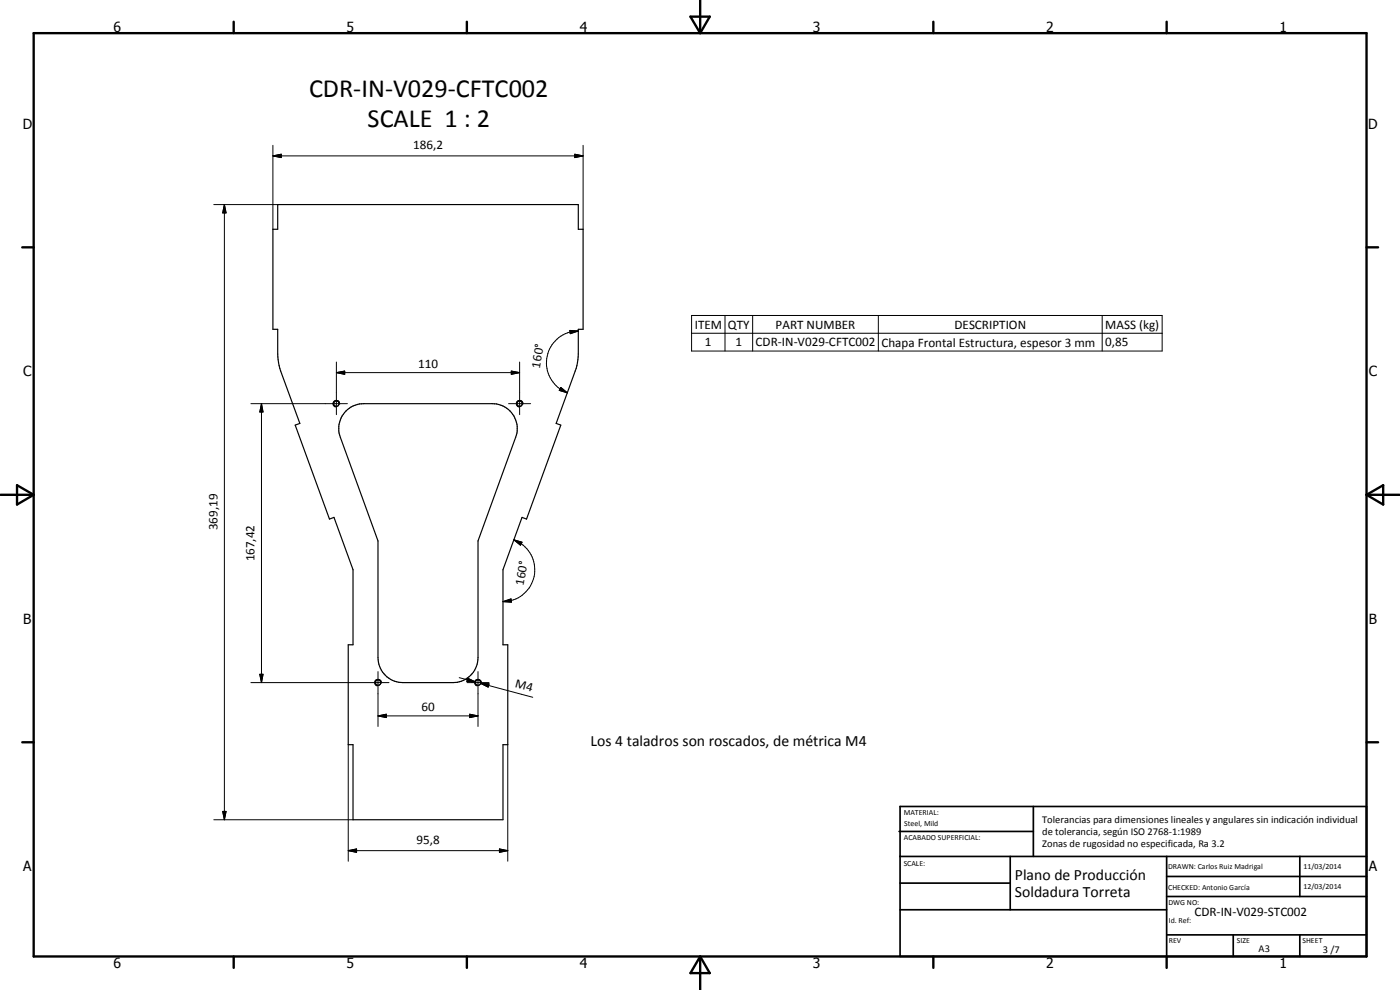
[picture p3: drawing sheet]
<svg xmlns="http://www.w3.org/2000/svg" width="420mm" height="297mm" viewBox="0 0 420 297" stroke-linecap="round" stroke-linejoin="round" font-family="sans-serif">
<g fill="none" stroke="#000" stroke-width=".35">
<path d="M83.3 61.4h90.3v7.4h1.4v30h-1.4v7.4l-.5 3.5-6.2 17.3 1.4 .6-10.3 28.1-1.3-.5-5.8 15.7v22.6h1.5v29.9h-1.5v22.6h-45v-22.6h-1.4v-29.9h1.4v-22.6l-5.7-15.7-1.3 .5-10.3-28.1 1.4-.6-6.2-17.3-.5-3.5v-7.4h-1.4v-30h1.4zM103.8 123.3a7.3 7.3 0 0 1 5.4-2.2h38.5a7.5 7.5 0 0 1 7.1 10.1l-11.3 31.1v35a7.5 7.5 0 0 1-7.5 7.5h-15.1a7.5 7.5 0 0 1-7.5-7.5v-35l-11.3-31.1a7.5 7.5 0 0 1 1.7-7.9z"/>
<circle cx="100.9" cy="121.1" r=".82"/>
<circle cx="155.9" cy="121.1" r=".81"/>
<circle cx="113.5" cy="204.8" r=".83"/>
<circle cx="143.5" cy="204.8" r=".81"/>
</g>
<g fill="none" stroke="#000" stroke-width=".3">
<path d="M81.9 46.8l2.5-.5v1zM81.9 46.8h93.1M81.9 43.6v25.2M172.5 46.3l2.5 .5-2.5 .5zM175 43.6v25.2M64.2 61.4h19.1M67.3 61.4l.5 2.5h-1zM67.3 61.4v184.6M171 99.1l2.6 .2-2.5 .8zM173.6 99.3a9.6 9.6 0 0 0-5.9 2 9.6 9.6 0 0 0 .4 15.4l2.2 1.2M207.5 94.7h141.3v10.6h-141.3zM207.5 100h141.3"/>
<path d="M217.6 94.7v10.6M225.9 94.7v10.6M263.6 94.7v10.6M330.8 94.7v10.6M101 111.8l2.5-.5v1zM101 111.8h54.9M101 108.6v15.8M153.4 111.3l2.5 .5-2.5 .5zM155.9 108.6v15.8M168.3 116.2l2 1.7-2.5-.8zM75.3 121.1h29M78.5 121.1l.4 2.5h-.9z"/>
<path d="M78.5 121.1v83.7M101.9 121.3a.99 .99 0 0 0-.8-1.2 .99 .99 0 0 0-1.1 .8 .99 .99 0 0 0 .8 1.2M152.6 121.1h6.6M156.9 121.3a.99 .99 0 0 0-.8-1.2 .99 .99 0 0 0-1.1 .8 .99 .99 0 0 0 .8 1.2M154.2 162l2.5 .7-.5 .9zM154.2 162a9.9 9.9 0 0 1 5.2 4.5 9.6 9.6 0 0 1-6 13.7l-2.5 .3M150.9 180.5l2.5-.8 .1 1zM75.3 204.8h41.4M78 202.3h.9l-.4 2.5zM113.4 214.8l2.5-.5v1zM113.4 214.8h30.1M113.4 201.5v16.5"/>
<path d="M114.5 205a1.01 1.01 0 0 0-.8-1.2 1.01 1.01 0 0 0-1.2 .8 1.01 1.01 0 0 0 .8 1.2M137.8 203.3l4.9 1.3M140.2 204.8h6.6M140.4 203.5l2.3 1.1-2.6-.1zM141 214.3l2.5 .5-2.5 .5zM143.5 201.5v16.5M144.2 205l2.6 .2-.3 1zM144.2 205l2.4 .7M144.2 205l15.7 4.2M144.4 205a.99 .99 0 0 0-.8-1.2 .99 .99 0 0 0-1.1 .8 .99 .99 0 0 0 .8 1.2M104.5 223.4v35M152.4 223.4v35"/>
<path d="M64.2 246h41.7M66.8 243.5h1l-.5 2.5zM104.5 255.2l2.5-.5v1zM104.5 255.2h47.9M149.9 254.7l2.5 .5-2.5 .5z"/>
</g>
<g fill="none" stroke="#000" stroke-width=".71">
<path d="M10.1 9.9h400v277.1h-400zM70.1 6.5v3.4M140.1 6.5v3.4M207.2 5h5.8l-2.9 4.9zM210.1 0v9.9M280.1 6.5v3.4M350.1 6.5v3.4M6.7 74.2h3.4M410.1 74.2h3.5M.1 148.5h10M5.1 145.6l5 2.9-5 2.9zM410.1 148.5h10"/>
<path d="M410.1 148.5l5-2.9v5.8zM6.7 222.7h3.4M410.1 222.7h3.5M70.1 287v3.4M140.1 287v3.4M210.1 287v10M210.1 287l2.9 5h-5.8zM280.1 287v3.4M350.1 287v3.4"/>
</g>
<g fill="none" stroke="#000" stroke-width=".51">
<path d="M269.8 249.5h40.3M270.1 242h140v45h-140zM270.1 257h140M303.2 257v16M310.1 242v15M350.1 257v30M390.1 257v12M270.1 265h33.1M270.1 273h80M350.1 269h60M350.1 263h60M350.1 280.5h60"/>
<path d="M370.1 280.5v6.5M390.1 280.5v6.5"/>
</g>
<g fill="#000">
<path d="M81.9 46.8l2.5-.5v1zM172.5 46.3l2.5 .5-2.5 .5zM67.3 61.4l.5 2.5h-1zM101 111.8l2.5-.5v1zM153.4 111.3l2.5 .5-2.5 .5zM168.3 116.2l2 1.7-2.5-.8zM171 99.1l2.6 .2-2.5 .8zM78.5 121.1l.4 2.5h-.9zM150.9 180.5l2.5-.8 .1 1zM154.2 162l2.5 .7-.5 .9zM78 202.3h.9l-.4 2.5zM113.4 214.8l2.5-.5v1z"/>
<path d="M140.4 203.5l2.3 1.1-2.6-.1zM141 214.3l2.5 .5-2.5 .5zM144.2 205l2.6 .2-.3 1zM66.8 243.5h1l-.5 2.5zM104.5 255.2l2.5-.5v1zM149.9 254.7l2.5 .5-2.5 .5z"/>
</g>
<g font-size="7.9">
<text x="92.7" y="29.2">CDR-IN-V029-CFTC002</text>
<text x="110.3" y="38.2">SCALE 1 : 2</text>
</g>
<g font-size="4.7">
<text x="177.2" y="223.8">Los 4 taladros son roscados, de métrica M4</text>
<text x="304.6" y="263.9">Plano de Producción</text>
<text x="304.6" y="269.3">Soldadura Torreta</text>
</g>
<g font-size="4.2">
<text x="34" y="9.6">6</text>
<text x="104" y="9.6">5</text>
<text x="174" y="9.6">4</text>
<text x="244" y="9.6">3</text>
<text x="314" y="9.6">2</text>
<text x="384" y="9.6">1</text>
<text x="6.8" y="38.7">D</text>
<text x="410.6" y="38.7">D</text>
<text x="7" y="112.9">C</text>
<text x="410.8" y="112.9">C</text>
<text x="7" y="187.1">B</text>
<text x="410.8" y="187.1">B</text>
<text x="7" y="261.4">A</text>
<text x="410.8" y="261.4">A</text>
<text x="34" y="290.4">6</text>
<text x="104" y="290.4">5</text>
<text x="174" y="290.4">4</text>
<text x="244" y="290.4">3</text>
<text x="314" y="290.4">2</text>
<text x="384" y="290.4">1</text>
</g>
<g font-size="3.9">
<text x="124" y="44.7">186,2</text>
<text x="208.5" y="98.6">ITEM</text>
<text x="218.5" y="98.6">QTY</text>
<text x="232.8" y="98.6">PART NUMBER</text>
<text x="286.5" y="98.6">DESCRIPTION</text>
<text x="331.7" y="98.7">MASS (kg)</text>
<text x="211.6" y="103.9">1</text>
<text x="220.7" y="103.9">1</text>
<text x="226.8" y="103.9">CDR-IN-V029-CFTC002</text>
<text x="264.5" y="104">Chapa Frontal Estructura, espesor 3 mm</text>
<text x="331.7" y="103.9">0,85</text>
<text x="125.5" y="110.3">110</text>
<text x="162" y="110.6" transform="rotate(-80 162 110.6)">160°</text>
<text x="65.3" y="159.1" transform="rotate(-90 65.3 159.1)">369,19</text>
<text x="76.4" y="168.4" transform="rotate(-90 76.4 168.4)">167,42</text>
<text x="157.1" y="175.8" transform="rotate(-80 157.1 175.8)">160°</text>
<text x="154.4" y="206.2" transform="rotate(15 154.4 206.2)">M4</text>
<text x="126.5" y="213.3">60</text>
<text x="125" y="253.2">95,8</text>
<text x="358.5" y="275">CDR-IN-V029-STC002</text>
</g>
<g font-size="3.1">
<text x="312.7" y="246.8">Tolerancias para dimensiones lineales y angulares sin indicación individual</text>
<text x="312.7" y="250.4">de tolerancia, según ISO 2768-1:1989</text>
<text x="312.7" y="254">Zonas de rugosidad no especificada, Ra 3.2</text>
<text x="377.7" y="285.6">A3</text>
<text x="397" y="285.9">3 /7</text>
</g>
<g font-size="2.4">
<text x="271.2" y="244.4">MATERIAL:</text>
<text x="271.3" y="252">ACABADO SUPERFICIAL:</text>
<text x="271.4" y="247.9">Steel, Mild</text>
<text x="271.2" y="259.7">SCALE:</text>
<text x="350.6" y="260.8">DRAWN: Carlos Ruiz Madrigal</text>
<text x="391.2" y="260.6">11/03/2014</text>
<text x="350.6" y="267.1">CHECKED: Antonio García</text>
<text x="391.2" y="266.7">12/03/2014</text>
<text x="350.6" y="271.4">DWG NO:</text>
<text x="350.8" y="276.9">Id. Ref:</text>
<text x="350.8" y="282.8">REV</text>
<text x="371.2" y="282.9">SIZE</text>
<text x="390.9" y="282.9">SHEET</text>
</g>
</svg>
